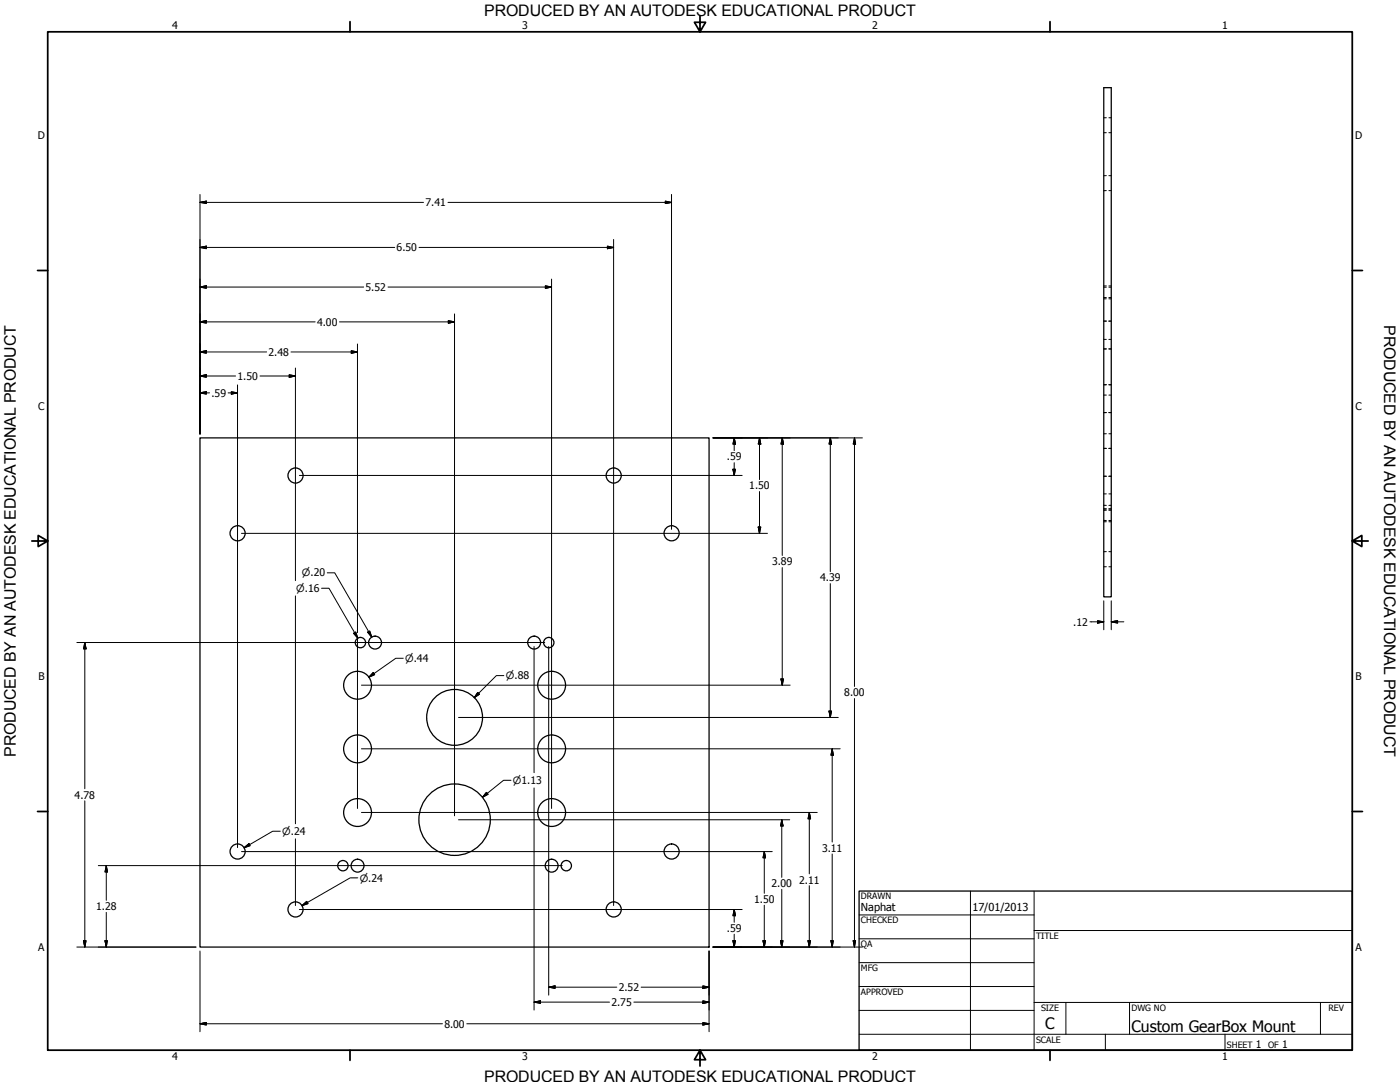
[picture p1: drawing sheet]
<svg xmlns="http://www.w3.org/2000/svg" width="559mm" height="432mm" viewBox="0 0 559 432" stroke-linecap="round" stroke-linejoin="round" font-family="sans-serif">
<!-- layer: Visible (ANSI) -->
<g fill="none" stroke="#000" stroke-width=".51">
<path d="M440.6 35h2.9v203.2h-2.9zM79.8 174.8h203.2v203.2h-203.2z"/>
<circle cx="118" cy="189.8" r="3"/>
<circle cx="245" cy="189.8" r="3"/>
<circle cx="94.8" cy="212.8" r="3"/>
<circle cx="268.1" cy="212.8" r="3"/>
<circle cx="143.9" cy="256.4" r="2.06"/>
<circle cx="149.7" cy="256.4" r="2.57"/>
<circle cx="213.2" cy="256.4" r="2.57"/>
<circle cx="219" cy="256.4" r="2.06"/>
<circle cx="142.7" cy="273.5" r="5.6"/>
<circle cx="220.2" cy="273.5" r="5.6"/>
<circle cx="142.7" cy="298.9" r="5.6"/>
<circle cx="181.5" cy="286.3" r="11.1"/>
<circle cx="220.2" cy="298.9" r="5.6"/>
<circle cx="94.8" cy="339.8" r="3"/>
<circle cx="142.7" cy="324.3" r="5.6"/>
<circle cx="181.5" cy="327.1" r="14.3"/>
<circle cx="220.2" cy="324.3" r="5.6"/>
<circle cx="268.1" cy="339.8" r="3"/>
<circle cx="136.9" cy="345.5" r="2.06"/>
<circle cx="142.7" cy="345.5" r="2.57"/>
<circle cx="220.2" cy="345.5" r="2.57"/>
<circle cx="226" cy="345.5" r="2.06"/>
<circle cx="118" cy="362.9" r="3"/>
<circle cx="245" cy="362.9" r="3"/>
</g>
<!-- layer: Hidden (ANSI) -->
<g fill="none" stroke="#000" stroke-width=".4">
<path d="M440.6 47h1M440.6 53h1M442.6 47h.9M442.6 53h.9M440.6 70.1h1M440.6 76.1h1M442.6 70.1h.9M442.6 76.1h.9M440.6 114.1h1M440.6 119.3h1M440.6 114.6h1M440.6 118.7h1"/>
<path d="M442.6 114.1h.9M442.6 119.3h.9M442.6 114.6h.9M442.6 118.7h.9M440.6 135.4h1M440.6 128.1h1M440.6 139.3h1M442.6 135.4h.9M442.6 128.1h.9M442.6 139.3h.9M440.6 157.7h1M440.6 153.5h1"/>
<path d="M442.6 157.7h.9M442.6 153.5h.9M440.6 173.1h1M440.6 178.9h1M440.6 164.7h1M442.6 173.1h.9M442.6 178.9h.9M442.6 164.7h.9M440.6 190.1h1M440.6 197.1h1M442.6 190.1h.9M442.6 197.1h.9"/>
<path d="M440.6 201.7h1M440.6 203.1h1M440.6 208.2h1M440.6 203.6h1M440.6 207.7h1M442.6 201.7h.9M442.6 203.1h.9M442.6 208.2h.9M442.6 203.6h.9M442.6 207.7h.9M440.6 220.2h1M440.6 226.2h1"/>
<path d="M442.6 220.2h.9M442.6 226.2h.9"/>
</g>
<!-- layer: Border (ANSI) -->
<g fill="none" stroke="#000" stroke-width=".7">
<path d="M19 12.7h520.8v406.4h-520.8zM139.7 8.6v4.1M279.4 6.3v6.4l-2.2-3.8h4.4l-2.2 3.8M419.1 8.6v4.1M15 107.9h4M539.8 107.9h4M12.7 215.9h6.3l-3.8-2.2v4.4l3.8-2.2M539.8 215.9l3.8 2.2v-4.4l-3.8 2.2h6.3M15 323.8h4M539.8 323.8h4M139.7 419.1v4.1M279.4 419.1l2.2 3.8h-4.4l2.2-3.8v6.3"/>
<path d="M419.1 419.1v4.1"/>
</g>
<!-- layer: Title (ANSI) -->
<g fill="none" stroke="#000" stroke-width=".4">
<path d="M387.3 355.6v63.5M412.7 355.6v63.5M342.9 365.1h69.8M342.9 374.6h69.8M412.7 371.3h127.1M342.9 384.2h69.8M342.9 393.7h69.8M342.9 412.7h196.9M342.9 403.2h69.8M412.7 400h127.1M425.4 400v12.7M441.2 412.7v6.4"/>
<path d="M450.8 400v12.7M488.9 412.7v6.4M527 400v12.7"/>
</g>
<path d="M342.9 355.6h196.9v63.5h-196.9z" fill="none" stroke="#000" stroke-width=".51"/>
<!-- layer: Dimension (ANSI) -->
<g fill="none" stroke="#000" stroke-width=".4">
<path d="M79.8 77.6v95.6M268 77.6v133.7M79.8 98.7l2.6-.5v1.1zM79.8 80.8l2.6-.5v.9zM79.8 98.7h77.7M79.8 80.8h89.2M167.3 98.7h77.6M178.8 80.8h89.2M242.4 98.2l2.5 .5-2.5 .6zM244.9 95.6v265.8M265.6 80.3l2.4 .5-2.4 .4zM79.8 114.6l2.6-.6v1.1z"/>
<path d="M79.8 114.6h65.4M154.9 114.6h65.3M217.7 114l2.5 .6-2.5 .5zM220.2 111.4v211.2M79.8 128.5l2.6-.5v1zM79.8 128.5h46M135.5 128.5h45.9M140.2 140l2.5 .5-2.5 .5zM142.7 137.3v115.2M178.9 128l2.5 .5-2.5 .5zM181.4 125.3v200.3M79.8 156.8l2.6-.5v1z"/>
<path d="M79.8 150.1l2.6-.6v1.1zM79.8 140.5l2.6-.5v1zM79.8 156.8h3.8M79.8 150.1h14.2M79.8 140.5h26.6M91.1 156.8h3.7M92.3 156.3l2.5 .5-2.5 .5zM94.8 153.6v184.7M103.8 150.1h14.1M115.4 149.5l2.5 .6-2.5 .5zM116.1 140.5h26.6M117.9 146.9v84.8"/>
<path d="M284.6 174.8h59.6M293.1 174.8l.5 2.4h-1.1zM293.1 174.8v5M303.1 174.8l.6 2.4h-1.1zM303.1 174.8v16.6M312.2 174.8l.5 2.4h-1zM312.2 174.8v46.9M331.4 174.8l.5 2.4h-1zM331.4 174.8v53.4M341.1 174.8l.4 2.4h-.9zM341.1 174.8v99.1M119.5 189.7h176.7"/>
<path d="M292.5 187.3h1.1l-.5 2.4zM293.1 184.7v5M303.1 196.2v16.7M96.4 212.9h209.9M302.6 210.3h1.1l-.6 2.6zM117.9 237.8v90.9M128.3 234.8h3l11.5 19.8M130.6 228.6h3l14.8 25.7M312.2 226.5v46.9M331.4 232.9v53.4M440.6 239.8v11.5M443.5 239.8v11.5"/>
<path d="M30.7 256.4h186.7M33.8 256.4l.6 2.6h-1.1zM33.8 256.4v58.4M141.2 252.7l.8-.5 .8 2.4zM142.7 254.6v68M146.7 252.3l.9-.5 .8 2.5zM213.2 258v50.4M219 258v139.1M435 248.2h5.6M438.1 247.7l2.5 .5-2.5 .5zM443.5 248.2l2.6-.5v1zM443.5 248.2h5.1"/>
<path d="M144.3 273.4h171.1M149 268.4l.5 .8-2.2 1.1zM161 262.7h-3l-10.7 7.6M190.7 276.4l.7 .7-2.1 1.3zM201.1 269.6h-3l-8.8 8.8M311.7 271h1l-.5 2.4zM341.1 278.8v99.2M144.3 298.8h191M183 286.3h151.6M330.9 283.8h1l-.5 2.5zM332.2 298.8l.4 2.6h-.9zM332.2 298.8v37.2"/>
<path d="M33.8 319.6v58.4M194.2 316.2l.6 .8-2.3 1.2zM204 311.4h-3l-8.5 6.8M213.2 314.5v88.6M96.4 339.9h211.8M97.4 338.3l2-1.6 .4 .8zM111.9 331.7h-3.1l-11.4 6.6M117.9 334.8v26.6M144.3 324.2h181.9M183 327.2h132.2M305.1 339.9l.5 2.4h-1.1zM305.1 339.9v16.6"/>
<path d="M312 327.2l.5 2.4h-1zM312 327.2v22.9M323 324.2l.5 2.6h-1zM323 324.2v24.5M39.2 345.4h185.2M42.4 345.4l.5 2.6h-1zM42.4 345.4v13.9M142.8 350.3h-3l-19.3 11.1M312 354.9v23.1M323 353.4v24.6M332.2 340.8v37.2M30.7 378h47.5"/>
<path d="M33.3 375.4h1.1l-.6 2.6zM41.9 375.4h1l-.5 2.6zM42.4 364.1v13.9M79.8 379.5v32.2M119.5 363h176.7M120.5 361.4l1.9-1.7 .5 .9zM283 379.5v32.2M284.6 378h59.6M292.5 375.4h1.1l-.5 2.6zM293.1 363l.5 2.4h-1.1zM293.1 363v5M293.1 372.8v5.2"/>
<path d="M304.5 375.4h1.1l-.5 2.6zM305.1 361.3v16.7M311.5 375.4h1l-.5 2.6zM322.5 375.4h1l-.5 2.6zM331.7 375.4h.9l-.4 2.6zM340.6 375.4h.9l-.4 2.6zM213.2 399.9l2.5-.5v1zM213.2 399.9h30.1M219 394l2.6-.6v1.1zM219 394h27.2M253 399.9h30M255.9 394h27.1"/>
<path d="M280.5 399.4l2.5 .5-2.5 .5zM280.5 393.4l2.5 .6-2.5 .5zM79.8 408.6l2.6-.5v1zM79.8 408.6h96.8M186.3 408.6h96.7M280.5 408.1l2.5 .5-2.5 .5z"/>
</g>
<g fill="#000" stroke="#000" stroke-width=".4">
<path d="M79.8 98.7l2.6-.5zM79.8 98.7l2.6-.5v1.1zM79.8 80.8l2.6-.5zM79.8 80.8l2.6-.5v.9zM242.4 99.3l2.5-.6zM242.4 98.2l2.5 .5-2.5 .6zM265.6 81.2l2.4-.4zM265.6 80.3l2.4 .5-2.4 .4zM79.8 114.6l2.6-.6zM79.8 114.6l2.6-.6v1.1zM217.7 115.1l2.5-.5zM217.7 114l2.5 .6-2.5 .5z"/>
<path d="M79.8 140.5l2.6-.5zM79.8 140.5l2.6-.5v1zM79.8 128.5l2.6-.5zM79.8 128.5l2.6-.5v1zM178.9 129l2.5-.5zM178.9 128l2.5 .5-2.5 .5zM79.8 156.8l2.6-.5zM79.8 156.8l2.6-.5v1zM79.8 150.1l2.6-.6zM79.8 150.1l2.6-.6v1.1zM92.3 157.3l2.5-.5zM92.3 156.3l2.5 .5-2.5 .5z"/>
<path d="M115.4 150.6l2.5-.5zM115.4 149.5l2.5 .6-2.5 .5zM140.2 141l2.5-.5zM140.2 140l2.5 .5-2.5 .5zM293.1 174.8l.5 2.4zM293.1 174.8l.5 2.4h-1.1zM303.1 174.8l.6 2.4zM303.1 174.8l.6 2.4h-1.1zM312.2 174.8l.5 2.4zM312.2 174.8l.5 2.4h-1zM331.4 174.8l.5 2.4zM331.4 174.8l.5 2.4h-1z"/>
<path d="M341.1 174.8l.4 2.4zM341.1 174.8l.4 2.4h-.9zM292.5 187.3l.6 2.4zM292.5 187.3h1.1l-.5 2.4zM302.6 210.3l.5 2.6zM302.6 210.3h1.1l-.6 2.6zM33.8 256.4l.6 2.6zM33.8 256.4l.6 2.6h-1.1zM141.2 252.7l1.6 1.9zM141.2 252.7l.8-.5 .8 2.4zM146.7 252.3l1.7 2zM146.7 252.3l.9-.5 .8 2.5z"/>
<path d="M438.1 248.7l2.5-.5zM438.1 247.7l2.5 .5-2.5 .5zM443.5 248.2l2.6-.5zM443.5 248.2l2.6-.5v1zM149 268.4l-1.7 1.9zM149 268.4l.5 .8-2.2 1.1zM190.7 276.4l-1.4 2zM190.7 276.4l.7 .7-2.1 1.3zM311.7 271l.5 2.4zM311.7 271h1l-.5 2.4zM330.9 283.8l.5 2.5zM330.9 283.8h1l-.5 2.5z"/>
<path d="M194.2 316.2l-1.7 2zM194.2 316.2l.6 .8-2.3 1.2zM332.2 298.8l.4 2.6zM332.2 298.8l.4 2.6h-.9zM97.4 338.3l2-1.6zM97.4 338.3l2-1.6 .4 .8zM312 327.2l.5 2.4zM312 327.2l.5 2.4h-1zM323 324.2l.5 2.6zM323 324.2l.5 2.6h-1zM42.4 345.4l.5 2.6zM42.4 345.4l.5 2.6h-1z"/>
<path d="M120.5 361.4l1.9-1.7zM120.5 361.4l1.9-1.7 .5 .9zM305.1 339.9l.5 2.4zM305.1 339.9l.5 2.4h-1.1zM33.3 375.4l.5 2.6zM33.3 375.4h1.1l-.6 2.6zM41.9 375.4l.5 2.6zM41.9 375.4h1l-.5 2.6zM292.5 375.4l.6 2.6zM292.5 375.4h1.1l-.5 2.6zM293.1 363l.5 2.4zM293.1 363l.5 2.4h-1.1z"/>
<path d="M304.5 375.4l.6 2.6zM304.5 375.4h1.1l-.5 2.6zM311.5 375.4l.5 2.6zM311.5 375.4h1l-.5 2.6zM322.5 375.4l.5 2.6zM322.5 375.4h1l-.5 2.6zM331.7 375.4l.5 2.6zM331.7 375.4h.9l-.4 2.6zM340.6 375.4l.5 2.6zM340.6 375.4h.9l-.4 2.6zM213.2 399.9l2.5-.5zM213.2 399.9l2.5-.5v1z"/>
<path d="M219 394l2.6-.6zM219 394l2.6-.6v1.1zM280.5 394.5l2.5-.5zM280.5 393.4l2.5 .6-2.5 .5zM79.8 408.6l2.6-.5zM79.8 408.6l2.6-.5v1zM280.5 400.4l2.5-.5zM280.5 399.4l2.5 .5-2.5 .5zM280.5 409.1l2.5-.5zM280.5 408.1l2.5 .5-2.5 .5z"/>
</g>
<g font-size="6.4">
<text x="552.4" y="129.8" transform="rotate(90 552.4 129.8)">PRODUCED BY AN AUTODESK EDUCATIONAL PRODUCT</text>
<text x="6.3" y="302" transform="rotate(-90 6.3 302)">PRODUCED BY AN AUTODESK EDUCATIONAL PRODUCT</text>
</g>
<g font-size="6.3">
<text x="193.3" y="6.3">PRODUCED BY AN AUTODESK EDUCATIONAL PRODUCT</text>
<text x="417.2" y="410.6">C</text>
<text x="451.6" y="411.9">Custom GearBox Mount</text>
<text x="193.3" y="431.8">PRODUCED BY AN AUTODESK EDUCATIONAL PRODUCT</text>
</g>
<g font-size="4.4">
<text x="343.7" y="363.5">Naphat</text>
<text x="388.1" y="363.7">17/01/2013</text>
</g>
<g font-size="4.2">
<text x="68.7" y="11.7">4</text>
<text x="208.4" y="11.7">3</text>
<text x="348.1" y="11.7">2</text>
<text x="487.8" y="11.7">1</text>
<text x="15.1" y="55.5">D</text>
<text x="540.9" y="55.5">D</text>
<text x="169.9" y="82.3">7.41</text>
<text x="158.3" y="100.3">6.50</text>
<text x="145.9" y="116.1">5.52</text>
<text x="126.6" y="130">4.00</text>
<text x="107.2" y="142">2.48</text>
<text x="94.8" y="151.6">1.50</text>
<text x="84.4" y="158.3">.59</text>
<text x="15.2" y="163.4">C</text>
<text x="541" y="163.4">C</text>
<text x="290.1" y="183.8">.59</text>
<text x="299.1" y="195.3">1.50</text>
<text x="308.2" y="225.6">3.89</text>
<text x="327.3" y="232">4.39</text>
<text x="428.4" y="249.7">.12</text>
<text x="15.3" y="271.4">B</text>
<text x="541.1" y="271.4">B</text>
<text x="337" y="277.9">8.00</text>
<text x="29.8" y="318.7">4.78</text>
<text x="328.1" y="339.9">3.11</text>
<text x="319" y="352.7">2.11</text>
<text x="308" y="354.1">2.00</text>
<text x="38.4" y="363.2">1.28</text>
<text x="301" y="360.4">1.50</text>
<text x="290.1" y="372">.59</text>
<text x="15.2" y="379.3">A</text>
<text x="541" y="379.3">A</text>
<text x="247" y="395.5">2.52</text>
<text x="244" y="401.4">2.75</text>
<text x="177.4" y="410.1">8.00</text>
<text x="501.3" y="418.3">1</text>
<text x="511.8" y="418.3">1</text>
<text x="68.7" y="423.2">4</text>
<text x="208.4" y="423.2">3</text>
<text x="348.1" y="423.2">2</text>
<text x="487.8" y="423.2">1</text>
</g>
<g font-size="4">
<text x="120.5" y="230.1">⌀.20</text>
<text x="118.2" y="236.2">⌀.16</text>
<text x="161.7" y="264.2">⌀.44</text>
<text x="201.9" y="271.1">⌀.88</text>
<text x="204.7" y="312.9">⌀1.13</text>
<text x="112.6" y="333.2">⌀.24</text>
<text x="143.6" y="351.8">⌀.24</text>
</g>
<g font-size="3.5">
<text x="343.7" y="358.9">DRAWN</text>
<text x="343.7" y="368.5">CHECKED</text>
<text x="413.5" y="374.6">TITLE</text>
<text x="343.7" y="378">QA</text>
<text x="343.7" y="387.5">MFG</text>
<text x="343.7" y="397.1">APPROVED</text>
<text x="415.5" y="403.4">SIZE</text>
<text x="451.6" y="403.4">DWG NO</text>
<text x="530.3" y="403.4">REV</text>
<text x="413.5" y="416.1">SCALE</text>
<text x="489.7" y="418.3">SHEET</text>
<text x="506.2" y="418.3">OF</text>
</g>
</svg>
